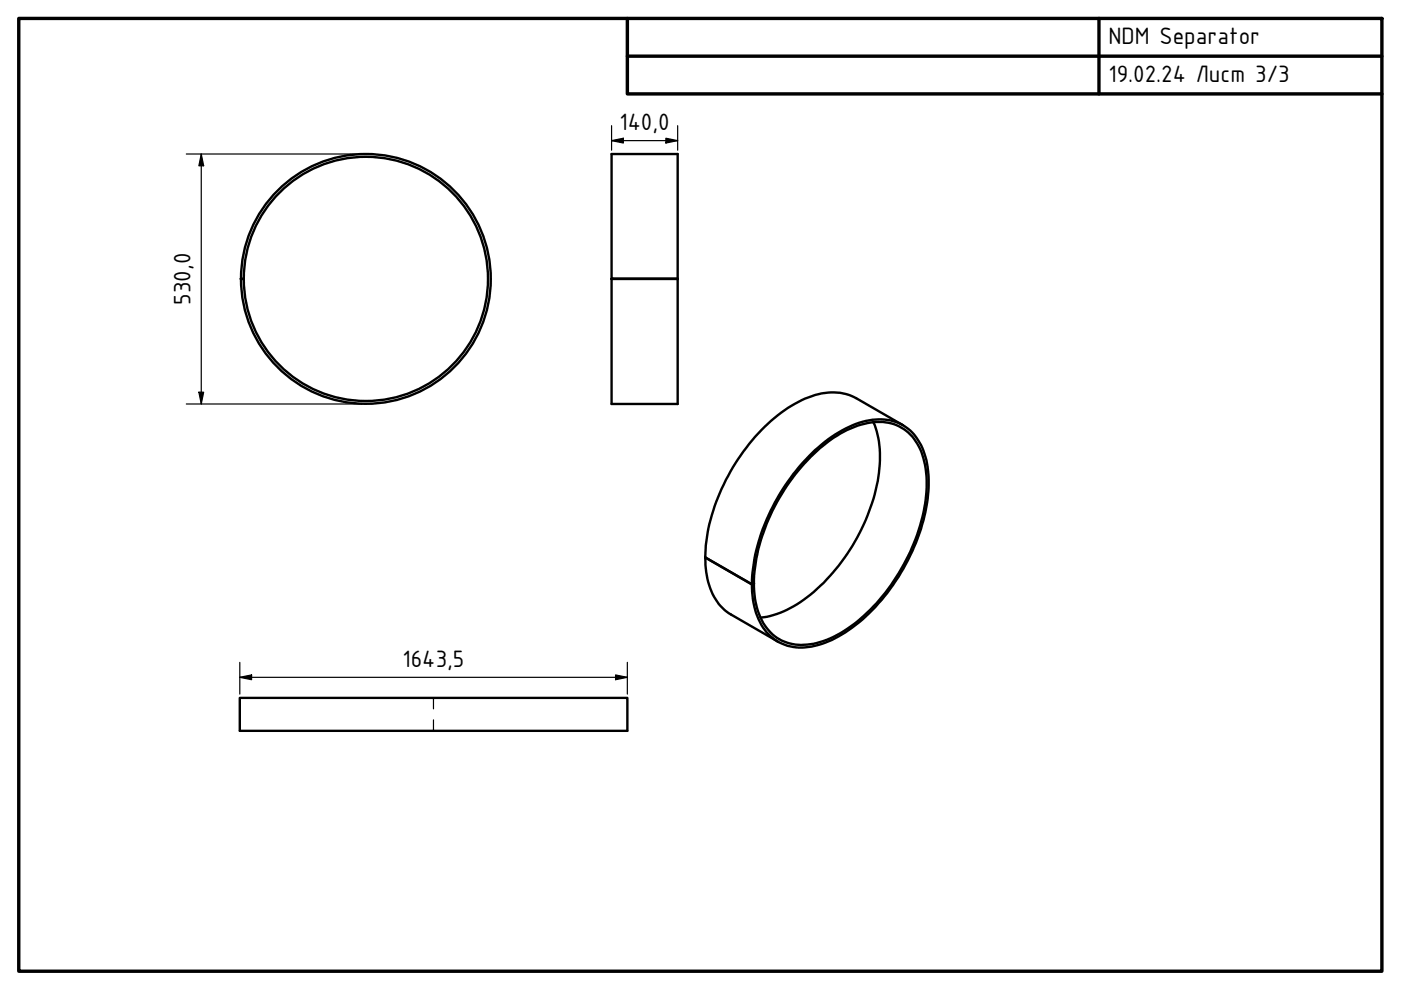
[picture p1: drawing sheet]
<svg xmlns="http://www.w3.org/2000/svg" width="297mm" height="210mm" viewBox="0 0 297 210" stroke-linecap="round" stroke-linejoin="round" font-family="sans-serif">
<!-- layer: Visible (ISO) -->
<g fill="none" stroke="#000" stroke-width=".51">
<path d="M129.7 32.7h14v53h-14zM51.1 59.2h.5M51.1 59.1h.5M51.1 59.1a26.5 26.5 0 0 1 39.2-23.2 26.5 26.5 0 0 1 1.7 45.5 26.5 26.5 0 0 1-40.8-20.2l-.1-2.1M51.7 59.1a25.9 25.9 0 0 1 38.3-22.7 25.9 25.9 0 0 1 1.6 44.5 25.9 25.9 0 0 1-39.8-19.7l-.1-2.1M129.7 59.1l14 .1M185.2 89.5a22.5 22.5 0 0 1 .5 14.4 41.3 41.3 0 0 1-16.7 24.2 18.2 18.2 0 0 1-7.8 2.9M191.4 90.1l-9.9-5.7a11.7 11.7 0 0 0-10.1-.1 33.5 33.5 0 0 0-14.9 13.1 39.6 39.6 0 0 0-7 20.8l9.9 5.7M149.6 118.2a14.6 14.6 0 0 0 4 11.1l.9 .7 10.4 6M159.8 123.7h.1M159.9 123.7a13.9 13.9 0 0 0 4.4 11.2 10.3 10.3 0 0 0 9.6 1.2 29.6 29.6 0 0 0 13.8-10.5 39.8 39.8 0 0 0 8.8-23.1 14.4 14.4 0 0 0-3.9-10.8 10.2 10.2 0 0 0-10.1-1.6 29.6 29.6 0 0 0-13.9 10.5 40.6 40.6 0 0 0-8.7 22.2v.8l-.5 .3a40.4 40.4 0 0 1 9.4-24.1 28.8 28.8 0 0 1 14.8-10.5 9.9 9.9 0 0 1 10.6 3.4 16.7 16.7 0 0 1 2.6 11.3 42 42 0 0 1-17.6 30.1 16.5 16.5 0 0 1-11 3.1 10 10 0 0 1-8.1-7.9l-.5-2.2-.2-3.2M159.9 123.7l-.5 .2"/>
<path d="M50.8 148h82.2v7h-82.2z"/>
</g>
<circle cx="129.7" cy="59.1" r=".25" fill="#000"/>
<!-- layer: Bend Centerline (ISO) -->
<path d="M91.9 148v2.3M91.9 152.6v2.4" fill="none" stroke="#000" stroke-width=".25"/>
<!-- layer: Border (ISO) -->
<path d="M4 3.9h289v202h-289zM133 3.9v16h160M133 11.9h160M233 3.9v16" fill="none" stroke="#000" stroke-width=".72"/>
<!-- layer: Dimension (ISO) -->
<g fill="none" stroke="#000" stroke-width=".25">
<path d="M39.5 32.7h37.3M42.7 32.7l.5 2.5h-1zM42.7 32.7v53M129.7 29.8l2.5-.5v1zM129.7 29.8h14M129.7 26.6v5.2M141.2 29.3l2.5 .5-2.5 .5zM143.7 26.6v5.2M39.5 85.7h37.3M42.2 83.2h1l-.5 2.5zM50.8 143.6l2.5-.5v1zM50.8 143.6h82.2"/>
<path d="M50.8 140.4v6.8M130.5 143.1l2.5 .5-2.5 .5zM133 140.4v6.8"/>
</g>
<path d="M42.7 32.7l.5 2.5h-1zM129.7 29.8l2.5-.5v1zM141.2 29.3l2.5 .5-2.5 .5zM42.2 83.2h1l-.5 2.5zM50.8 143.6l2.5-.5v1zM130.5 143.1l2.5 .5-2.5 .5z" fill="#000"/>
<g font-size="5.4">
<text x="235" y="9.4">NDM Separator</text>
<text x="235" y="17.4">19.02.24 Лист 3/3</text>
<text x="131.3" y="27.5">140,0</text>
<text x="40.4" y="64.7" transform="rotate(-90 40.4 64.7)">530,0</text>
<text x="85.3" y="141.3">1643,5</text>
</g>
</svg>
